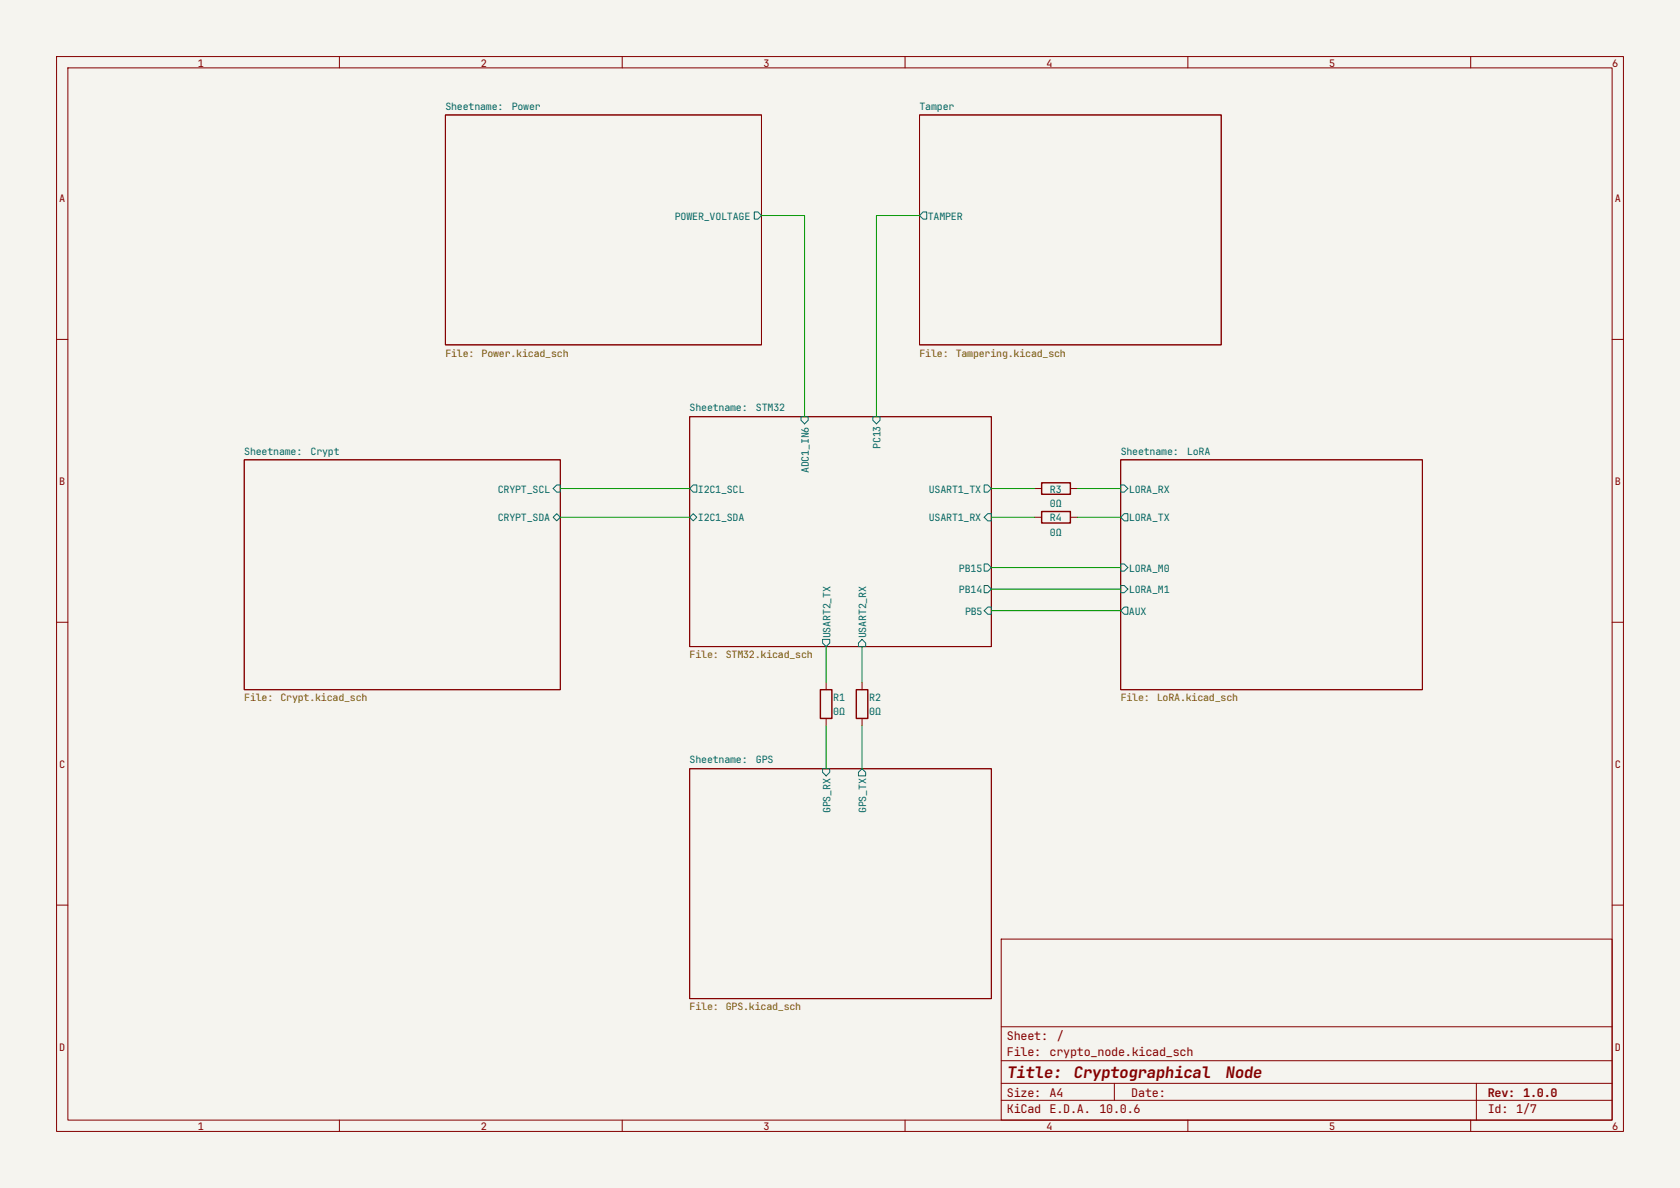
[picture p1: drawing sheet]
<svg xmlns="http://www.w3.org/2000/svg" width="297mm" height="210mm" viewBox="0 0 297 210" stroke-linecap="round" stroke-linejoin="round" font-family="sans-serif">
<path d="M0 0h297v210h-297z" fill="#f5f4ef" stroke="#f5f4ef" stroke-width=".18"/>
<g fill="none" stroke="#840000" stroke-width=".18">
<path d="M10 10h277v190h-277zM12 12h273v186h-273zM60 10v2M110 10v2M160 10v2M210 10v2M260 10v2M78.7 20.3h55.9v40.7h-55.9zM162.6 20.3h53.3v40.7h-53.3zM10 60h2M121.9 73.7h53.4v40.6h-53.4zM285 60h2"/>
<path d="M43.2 81.3h55.9v40.6h-55.9zM182.9 86.4h1.2M182.9 91.4h1.2M189.2 86.4h1.3M189.2 91.4h1.3M198.1 81.3h53.4v40.6h-53.4zM10 110h2M285 110h2M121.9 135.9h53.4v40.6h-53.4zM146 120.7v1.2M146 127v1.3M152.4 120.7v1.2"/>
<path d="M152.4 127v1.3M10 160h2M177 166h108v32h-108zM285 160h2M60 198v2M110 198v2M160 198v2M177 194.5h108M177 191.5h108M177 187.5h108M177 181.5h108M197 191.5v3"/>
<path d="M210 198v2M260 198v2M261 191.5v6.5"/>
</g>
<g fill="none" stroke="#006464" stroke-width=".18">
<path d="M133.3 37.5h.7l.6 .6-.6 .6h-.7zM163.2 37.5h.6v1.2h-.6l-.6-.6zM141.6 73.7h1.3v.6l-.7 .6-.6-.6zM154.3 73.7h1.3v.6l-.7 .6-.6-.6zM97.8 86.4l.6-.7h.7v1.3h-.7zM97.8 91.4l.6-.6 .7 .6-.7 .7zM121.9 91.4l.7-.6 .6 .6-.6 .7zM122.6 85.7h.6v1.3h-.6l-.7-.6zM174 85.7h.6l.7 .7-.7 .6h-.6zM174 99.7h.6l.7 .6-.7 .7h-.6zM174.6 90.8h.7v1.3h-.7l-.6-.7zM198.1 85.7h.7l.6 .7-.6 .6h-.7z"/>
<path d="M198.1 99.7h.7l.6 .6-.6 .7h-.7zM198.8 90.8h.6v1.3h-.6l-.7-.7zM145.4 113h1.3v.7l-.7 .6-.6-.6zM151.8 113.7l.6-.7 .6 .7v.6h-1.2zM174 103.5h.6l.7 .6-.7 .7h-.6zM174.6 107.3h.7v1.3h-.7l-.6-.6zM198.1 103.5h.7l.6 .6-.6 .7h-.7zM198.8 107.3h.6v1.3h-.6l-.7-.6zM145.4 135.9h1.3v.6l-.7 .7-.6-.7zM152.4 135.9l.6 .6v.7h-1.2v-.7z"/>
</g>
<path d="M184.1 85.3h5.1v2.1h-5.1zM184.1 90.4h5.1v2.1h-5.1zM145 121.9h2.1v5.1h-2.1zM151.4 121.9h2v5.1h-2z" fill="none" stroke="#840000" stroke-width=".25"/>
<g fill="none" stroke="#009600" stroke-width=".18">
<path d="M134.6 38.1h7.6v35.6M162.6 38.1h-7.7v35.6M99.1 86.4h22.8M99.1 91.4h22.8M175.3 86.4h7.6M175.3 91.4h7.6M190.5 86.4h7.6M190.5 91.4h7.6M146 114.3v6.4M152.4 114.3v6.4M175.3 108h22.8M175.3 104.1h22.8"/>
<path d="M175.3 100.3h22.8M146 128.3v7.6M152.4 128.3v7.6"/>
</g>
<g font-size="2.8" fill="#840000">
<text x="178" y="190.5">Title:</text>
<text x="189.8" y="190.5">Cryptographical</text>
<text x="216.6" y="190.5">Node</text>
</g>
<g font-size="2.1" fill="#840000">
<text x="178" y="183.9">Sheet:</text>
<text x="186.8" y="183.9">/</text>
<text x="178" y="186.6">File:</text>
<text x="185.6" y="186.6">crypto_node.kicad_sch</text>
<text x="178" y="196.8">KiCad</text>
<text x="178" y="194">Size:</text>
<text x="185.6" y="196.8">E.D.A.</text>
<text x="185.6" y="194">A4</text>
<text x="194.4" y="196.8">10.0.6</text>
<text x="200" y="194">Date:</text>
<text x="263" y="194">Rev: 1.0.0</text>
<text x="263" y="196.8">Id: 1/7</text>
</g>
<g font-size="1.8" fill="#840000">
<text x="35" y="11.8">1</text>
<text x="85" y="11.8">2</text>
<text x="135" y="11.8">3</text>
<text x="185" y="11.8">4</text>
<text x="235" y="11.8">5</text>
<text x="285" y="11.8">6</text>
<text x="10.5" y="35.8">A</text>
<text x="285.5" y="35.8">A</text>
<text x="10.5" y="85.8">B</text>
<text x="285.5" y="85.8">B</text>
<text x="10.5" y="135.8">C</text>
<text x="285.5" y="135.8">C</text>
<text x="10.5" y="185.8">D</text>
<text x="285.5" y="185.8">D</text>
<text x="35" y="199.8">1</text>
<text x="85" y="199.8">2</text>
<text x="135" y="199.8">3</text>
<text x="185" y="199.8">4</text>
<text x="235" y="199.8">5</text>
<text x="285" y="199.8">6</text>
</g>
<g font-size="1.8" fill="#006464">
<text x="78.7" y="19.4">Sheetname:</text>
<text x="90.5" y="19.4">Power</text>
<text x="162.6" y="19.4">Tamper</text>
<text x="119.3" y="38.8">POWER_VOLTAGE</text>
<text x="164" y="38.8">TAMPER</text>
<text x="121.9" y="72.7">Sheetname:</text>
<text x="133.6" y="72.7">STM32</text>
<text x="43.2" y="80.4">Sheetname:</text>
<text x="54.9" y="80.4">Crypt</text>
<text x="143" y="83.6" transform="rotate(-90 143 83.6)">ADC1_IN6</text>
<text x="155.7" y="79.4" transform="rotate(-90 155.7 79.4)">PC13</text>
<text x="198.1" y="80.4">Sheetname:</text>
<text x="209.8" y="80.4">LoRA</text>
<text x="88" y="87.1">CRYPT_SCL</text>
<text x="123.4" y="87.1">I2C1_SCL</text>
<text x="164.2" y="87.1">USART1_TX</text>
<text x="185.6" y="87.1">R3</text>
<text x="185.6" y="89.6">0Ω</text>
<text x="199.6" y="87.1">LORA_RX</text>
<text x="88" y="92.2">CRYPT_SDA</text>
<text x="123.4" y="92.2">I2C1_SDA</text>
<text x="164.2" y="92.2">USART1_RX</text>
<text x="185.6" y="92.2">R4</text>
<text x="185.6" y="94.7">0Ω</text>
<text x="199.6" y="92.2">LORA_TX</text>
<text x="169.5" y="101.1">PB15</text>
<text x="199.6" y="101.1">LORA_M0</text>
<text x="169.5" y="104.9">PB14</text>
<text x="199.6" y="104.9">LORA_M1</text>
<text x="146.8" y="112.8" transform="rotate(-90 146.8 112.8)">USART2_TX</text>
<text x="153.1" y="112.8" transform="rotate(-90 153.1 112.8)">USART2_RX</text>
<text x="170.6" y="108.7">PB5</text>
<text x="199.6" y="108.7">AUX</text>
<text x="147.3" y="123.9">R1</text>
<text x="153.7" y="123.9">R2</text>
<text x="147.3" y="126.5">0Ω</text>
<text x="153.7" y="126.5">0Ω</text>
<text x="121.9" y="135">Sheetname:</text>
<text x="133.6" y="135">GPS</text>
<text x="146.8" y="143.7" transform="rotate(-90 146.8 143.7)">GPS_RX</text>
<text x="153.1" y="143.7" transform="rotate(-90 153.1 143.7)">GPS_TX</text>
</g>
<g font-size="1.8" fill="#725600">
<text x="78.7" y="63">File:</text>
<text x="85.1" y="63">Power.kicad_sch</text>
<text x="162.6" y="63">File:</text>
<text x="169" y="63">Tampering.kicad_sch</text>
<text x="121.9" y="116.4">File:</text>
<text x="128.3" y="116.4">STM32.kicad_sch</text>
<text x="43.2" y="124">File:</text>
<text x="49.6" y="124">Crypt.kicad_sch</text>
<text x="198.1" y="124">File:</text>
<text x="204.5" y="124">LoRA.kicad_sch</text>
<text x="121.9" y="178.6">File:</text>
<text x="128.3" y="178.6">GPS.kicad_sch</text>
</g>
</svg>
